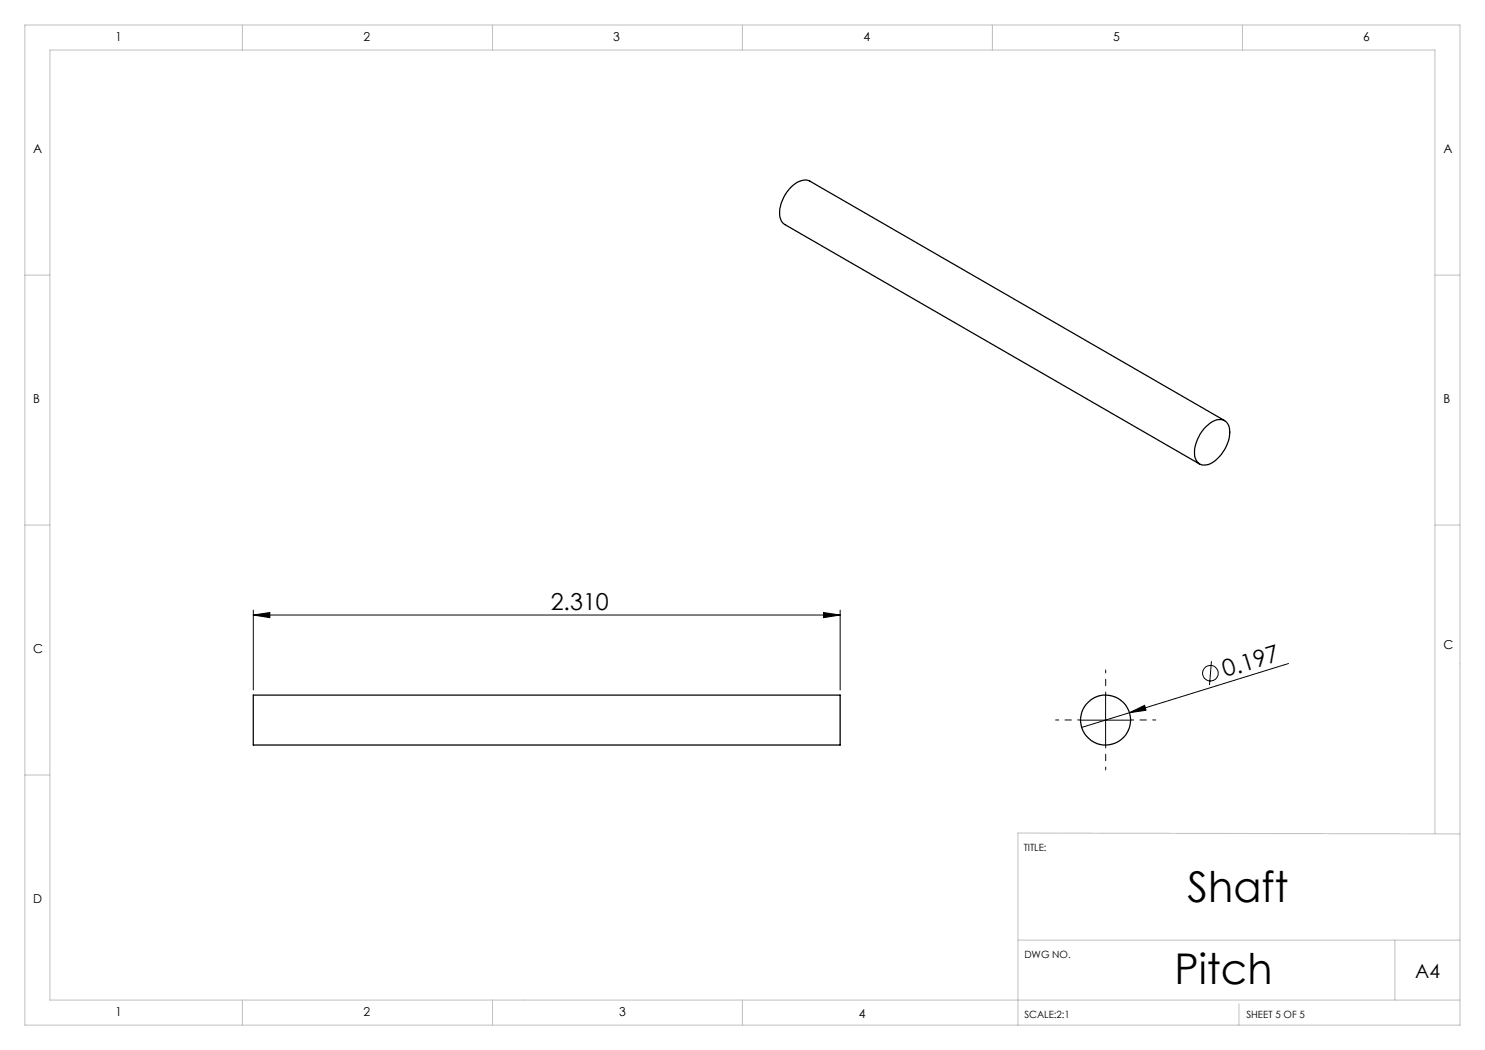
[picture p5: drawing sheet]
<svg xmlns="http://www.w3.org/2000/svg" width="297mm" height="210mm" viewBox="0 0 297 210" stroke-linecap="round" stroke-linejoin="round" font-family="sans-serif">
<g fill="none" stroke="#000" stroke-width=".2">
<path d="M50.7 123l3.3-.5v1zM50.7 122v16M50.7 123h117.3M164.7 122.5l3.3 .5-3.3 .5zM168 122v16M221.1 139v10M242.3 132.2l-.4 4.8M257.7 132.7l-31.8 9.8M216.1 144h10M225.9 142.5l3-1.4 .3 1zM225.9 142.5l-9.5 3"/>
<circle cx="242.1" cy="134.6" r="1.55"/>
</g>
<path d="M221.1 139v-5M216.1 144h-5M221.1 149v5M226.1 144h5" fill="none" stroke="#000" stroke-width=".2" stroke-dasharray="15.2 1.3 1.3 1.3" stroke-dashoffset="14.6"/>
<g fill="none" stroke="#c0c0c0" stroke-width=".2">
<path d="M5 5h287v200h-287zM48.5 5v5M98.5 5v5M148.5 5v5M198.5 5v5M248.5 5v5M5 55h5M287 55h5M5 105h5M287 105h5M5 155h5M287 166.7v-156.7h-277v190h282"/>
<path d="M292 166.8l-88.4-.2v38.4M203.6 188h88.4M279 188v12M48.5 200v5M98.5 200v5M148.5 200v5M247.8 200.8v4.2"/>
</g>
<g fill="#000">
<path d="M225.9 142.5l3-1.4 .3 1z"/>
<path d="M50.7 123l3.3-.5v1zM164.7 122.5l3.3 .5-3.3 .5z"/>
</g>
<g fill="none" stroke="#000" stroke-width=".25">
<path d="M241.2 85.3a3.3 3.3 0 0 1 3.8-1.1 3.8 3.8 0 0 1 .5 4.5 7.3 7.3 0 0 1-3.8 4.2 2.05 2.05 0 0 1-2.8-2.1 7.8 7.8 0 0 1 2.3-5.5zM244.9 84.1l-82.9-47.9a3.7 3.7 0 0 0-4.2 1.7 6.8 6.8 0 0 0-1.7 5.9l.4 .7 .5 .4 82.9 47.9M50.7 139h117.3v10h-117.3z"/>
<circle cx="221.1" cy="144" r="5"/>
</g>
<g font-size="8.5">
<text x="237.5" y="180.3">Shaft</text>
<text x="234.9" y="196.7">Pitch</text>
</g>
<g font-size="4.7">
<text x="110.1" y="122">2.310</text>
<text x="245.1" y="135.5" transform="rotate(-17 245.1 135.5)">0.197</text>
</g>
<text font-size="3.9" x="283" y="195.7">A4</text>
<g font-size="2.5">
<text x="23.1" y="8.2">1</text>
<text x="72.7" y="8.2">2</text>
<text x="122.7" y="8.2">3</text>
<text x="172.7" y="8.2">4</text>
<text x="222.7" y="8.2">5</text>
<text x="272.7" y="8.2">6</text>
<text x="6.7" y="30.7">A</text>
<text x="288.7" y="30.7">A</text>
<text x="6.7" y="80.7">B</text>
<text x="288.7" y="80.7">B</text>
<text x="6.7" y="130.7">C</text>
<text x="288.7" y="129.7">C</text>
<text x="6.7" y="180.7">D</text>
<text x="23.1" y="203.2">1</text>
<text x="72.7" y="203.2">2</text>
<text x="123.8" y="203.2">3</text>
<text x="171.8" y="203.6">4</text>
</g>
<g font-size="2">
<text x="204.8" y="170.2">TITLE:</text>
<text x="204.9" y="191.6">DWG NO.</text>
<text x="204.9" y="203.6">SCALE:2:1</text>
<text x="249.3" y="203.6">SHEET 5 OF 5</text>
</g>
</svg>
